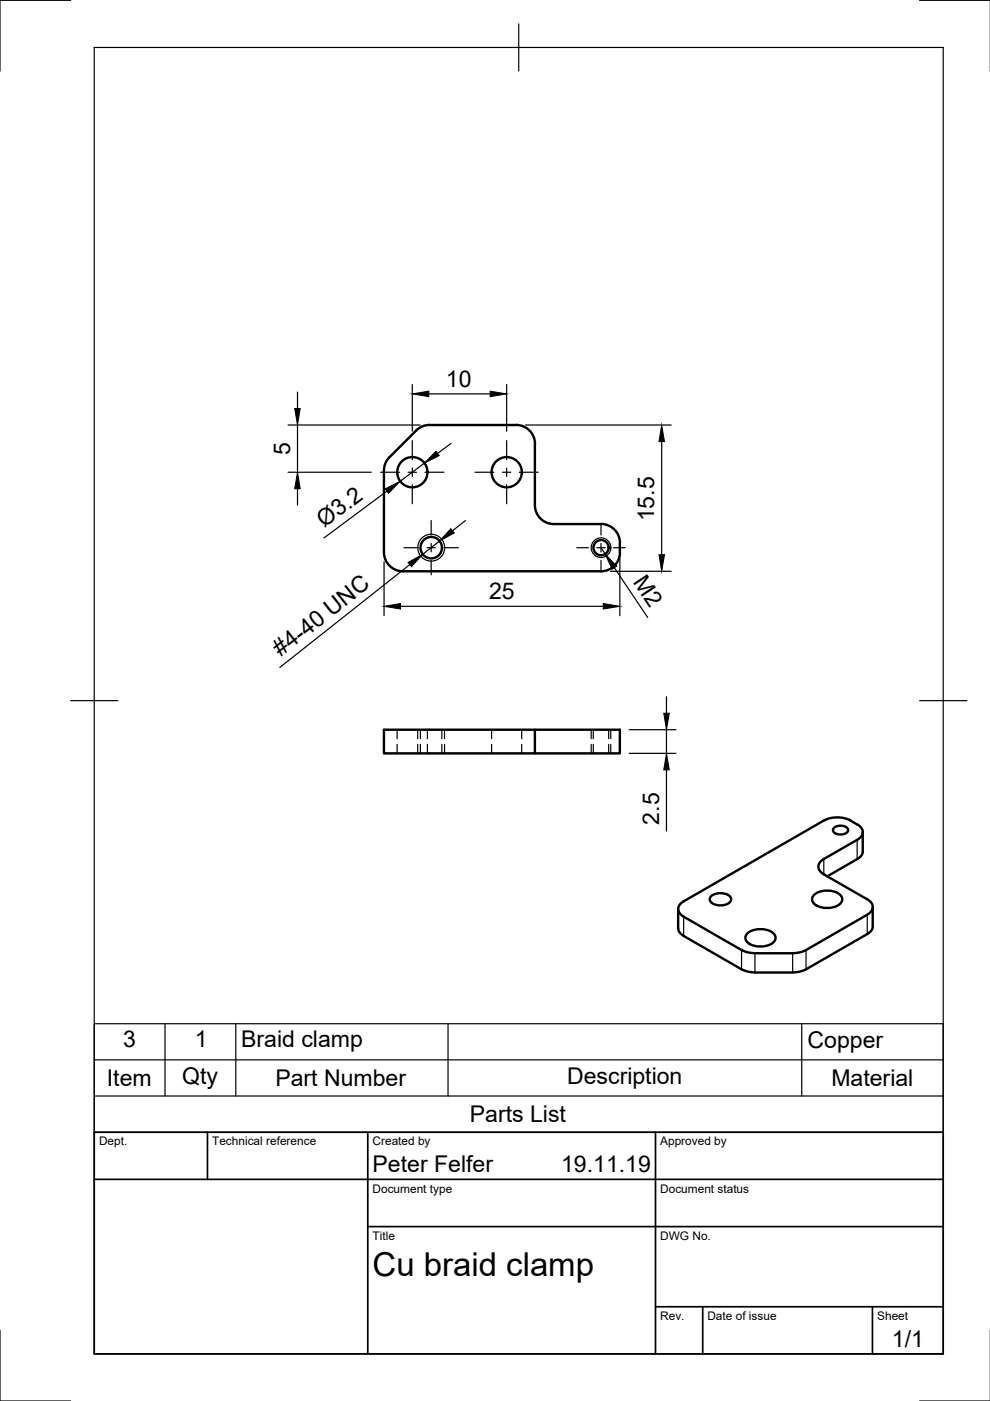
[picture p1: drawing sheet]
<svg xmlns="http://www.w3.org/2000/svg" width="210mm" height="297mm" viewBox="0 0 210 297" stroke-linecap="round" stroke-linejoin="round" font-family="sans-serif">
<!-- layer: Visible -->
<g fill="none" stroke="#000" stroke-width=".51">
<path d="M82.6 96.9l-.9 1.3-.3 1.6v17.3M113.4 94.1v13a4 4 0 0 0 4 4h10a4 4 0 0 1 4 4M113.4 94.1a4 4 0 0 0-4-4h-18.3l-1.1 .1-.9 .4-.9 .7-5.6 5.7M81.4 117.1a4 4 0 0 0 4 4h42a4 4 0 0 0 4-4M131.4 115.1v2M81.4 154.7h32v5h-32zM113.4 154.7h18v5h-18M176.8 175.6a2.1 2.1 0 0 1 3 .3 1.4 1.4 0 0 1-1.8 1 1.24 1.24 0 0 1-1.4-1zM182.9 176.4v4.1M150.8 190a3.1 3.1 0 0 1 4.2 .3 1.42 1.42 0 0 1-1.7 1.6 2.73 2.73 0 0 1-2.8-.9v-.7zM158.5 197.9a4.4 4.4 0 0 1 5.8 .3 1.58 1.58 0 0 1-1.4 2.2 4.3 4.3 0 0 1-4.7-1 1.21 1.21 0 0 1 .3-1.5zM172.6 189.7a4.4 4.4 0 0 1 5.8 .4 1.58 1.58 0 0 1-1.3 2.1 4.3 4.3 0 0 1-4.8-.9 1.21 1.21 0 0 1 .3-1.6z"/>
<path d="M182.9 180.5a1.92 1.92 0 0 1-1.1 1.6l-6.4 3.7M183.9 193.9l-13 7.5-1.3 .5-1.5 .2h-8l-2-.3-13.2-7.4M183.9 193.9a1.71 1.71 0 0 0 1.2-1.6 1.71 1.71 0 0 0-1.2-1.6l-9.2-5.3a1.73 1.73 0 0 1-1.2-1.7 1.73 1.73 0 0 1 1.2-1.6l7-4a1.72 1.72 0 0 0 1.2-1.7 1.72 1.72 0 0 0-1.1-1.6 6.6 6.6 0 0 0-7.1-.8l-29.8 17.1a1.71 1.71 0 0 0-1.1 1.6 1.71 1.71 0 0 0 1.2 1.6M185 192.3l.1 4.1a1.92 1.92 0 0 1-1.2 1.6l-13 7.5-1.3 .5-1.5 .2h-8l-2-.3-13.6-7.7a1.76 1.76 0 0 1-.7-1.4v-4.1"/>
<circle cx="87.4" cy="100.1" r="3.2"/>
<circle cx="91.4" cy="116.1" r="2.28"/>
<circle cx="107.4" cy="100.1" r="3.2"/>
<circle cx="127.4" cy="116.1" r="1.62"/>
</g>
<!-- layer: Visible Narrow -->
<g fill="none" stroke="#000" stroke-width=".25">
<path d="M181.7 178.1v4M144.9 194.4v4M174.7 182.1v3.3M183.9 193.9v4.1M157.2 201.4v4.1M160.1 202.1v4.1M168.1 202.1v4.1M170.9 201.4v4.1"/>
<circle cx="91.4" cy="116.1" r="2.85"/>
<circle cx="127.4" cy="116.1" r="2.09"/>
</g>
<!-- layer: Hidden -->
<g fill="none" stroke="#000" stroke-width=".25">
<path d="M84.2 154.7v1.9M84.2 157.8v1.9M89.1 154.7v1.9M89.1 157.8v1.9M90.6 154.7v1.9M90.6 157.8v1.9M93.7 154.7v1.9M93.7 157.8v1.9M104.2 154.7v1.9M104.2 157.8v1.9M110.6 154.7v1.9M110.6 157.8v1.9"/>
<path d="M125.8 154.7v1.9M125.8 157.8v1.9M129.1 154.7v1.9M129.1 157.8v1.9"/>
</g>
<!-- layer: Hidden Narrow -->
<path d="M88.6 154.7v1.9M88.6 157.8v1.9M94.3 154.7v1.9M94.3 157.8v1.9M125.3 154.7v1.9M125.3 157.8v1.9M129.5 154.7v1.9M129.5 157.8v1.9" fill="none" stroke="#000" stroke-width=".25"/>
<!-- layer: Border -->
<path d="M15 .1h-15v15M20 10.1h180v276.9h-180zM110 5.1v10M195 .1h15M15 148.6h10M195 148.6h10M0 282.1v14.9h15M195 297h15" fill="none" stroke="#000" stroke-width=".25"/>
<!-- layer: TitleBlock -->
<path d="M20 240.1h180v46.9h-180zM20 250h180M44 240.1v9.9M78 240.1v46.9M139 240.1v46.9M78 260.1h122M139 277.1h61M149 277.1v9.9M185 277.1v9.9" fill="none" stroke="#000" stroke-width=".36"/>
<!-- layer: Smart Centers -->
<g fill="none" stroke="#000" stroke-width=".25">
<path d="M87.4 93.4v4M87.4 99.2v1.8M107.4 93.4v4M107.4 99.2v1.8M80.7 100.1h4M85.6 116.1h3.1M86.5 100.1h1.8M87.4 102.8v4M90.1 100.1h4M90.5 116.1h1.8M91.4 110.3v3.1M91.4 115.2v1.8"/>
<path d="M91.4 118.8v3.1M94.1 116.1h3.1M100.7 100.1h4M106.5 100.1h1.8M107.4 102.8v4M110.1 100.1h4M122.3 116.1h2.4M126.5 116.1h1.8M127.4 111v2.4M127.4 115.2v1.8M127.4 118.8v2.4M130.1 116.1h2.4"/>
</g>
<!-- layer: FD_Dimensions -->
<g fill="none" stroke="#000" stroke-width=".25">
<path d="M61.1 90.1h28M63.1 83.1v3.5M63.1 90.1v10M87.4 81.5v9.9M90 98.2l-5.1 3.8M90.9 83.5h13M95.6 94l-2.8 2.1M107.4 81.5v9.9M111.4 90.1h30.9M140.3 93.6v24M61.1 100.1h17.6M63.1 103.6v3.5"/>
<path d="M81.4 119.1v11.4M82 104.1l-13.3 10M86.9 119.7l-27.6 21.8M93.2 114.7l-3.6 2.8M98.7 110.4l-2.8 2.1M127.4 116.1l.9 1.4M131.4 117.1v13.4M84.9 128.6h43M129.4 121.1h12.9M130.3 120.4l7 10.5M133.4 154.7h9.9M133.4 159.7h9.9"/>
<path d="M141.3 147.7v3.5M141.3 154.7v5M141.3 163.2v13"/>
</g>
<g fill="#000" stroke="#000" stroke-width=".21">
<path d="M62.5 86.6h1.1l-.5 3.5zM87.4 83.5l3.5-.6v1.2zM92.5 95.7l.6 .9-3.1 1.6zM103.9 82.9l3.5 .6-3.5 .6zM140.3 90.1l.6 3.5h-1.2zM63.1 100.1l.5 3.5h-1.1zM81.7 103.6l3.2-1.6-2.5 2.6zM86.5 119.2l3.1-1.7-2.4 2.6zM95.6 112.1l.7 .9-3.1 1.7zM139.7 117.6h1.2l-.6 3.5zM81.4 128.6l3.5-.6v1.1zM127.9 128l3.5 .6-3.5 .5z"/>
<path d="M128.3 117.5l2.4 2.5-.9 .7zM140.7 151.2h1.2l-.6 3.5zM141.3 159.7l.6 3.5h-1.2z"/>
</g>
<!-- layer: Parts Lists -->
<path d="M20 217.1h180v23h-180zM35 217.1v15.3M50 217.1v15.3M95 217.1v15.3M170 217.1v15.3M20 232.4h180M20 224.7h180" fill="none" stroke="#000" stroke-width=".25"/>
<text font-size="7" x="79" y="270.6">Cu braid clamp</text>
<g font-size="4.9">
<text x="94.6" y="82">10</text>
<text x="61.5" y="96.5" transform="rotate(-90 61.5 96.5)">5</text>
<text x="68.7" y="112" transform="rotate(-37 68.7 112)">Ø3.2</text>
<text x="138.7" y="110.5" transform="rotate(-90 138.7 110.5)">15.5</text>
<text x="134.1" y="123.4" transform="rotate(56 134.1 123.4)">M2</text>
<text x="103.7" y="127">25</text>
<text x="59.5" y="139.4" transform="rotate(-38 59.5 139.4)">#4-40 UNC</text>
<text x="139.8" y="174.8" transform="rotate(-90 139.8 174.8)">2.5</text>
<text x="26.1" y="222.1">3</text>
<text x="41.3" y="222.1">1</text>
<text x="51.1" y="222">Braid clamp</text>
<text x="171.2" y="222.1">Copper</text>
<text x="22.7" y="230.3">Item</text>
<text x="38.6" y="229.8">Qty</text>
<text x="58.4" y="230.3">Part Number</text>
<text x="120.2" y="229.8">Description</text>
<text x="176.3" y="230.3">Material</text>
<text x="99.6" y="237.9">Parts List</text>
<text x="79" y="248.5">Peter Felfer</text>
<text x="119" y="248.5">19.11.19</text>
<text x="189.1" y="285.7">1/1</text>
</g>
<g font-size="2.5">
<text x="21" y="242.9">Dept.</text>
<text x="45" y="242.9">Technical reference</text>
<text x="79" y="242.9">Created by</text>
<text x="140" y="242.9">Approved by</text>
<text x="79" y="252.8">Document type</text>
<text x="140" y="252.8">Document status</text>
<text x="79" y="262.9">Title</text>
<text x="140" y="262.9">DWG No.</text>
<text x="140" y="279.9">Rev.</text>
<text x="150" y="279.9">Date of issue</text>
<text x="186" y="279.9">Sheet</text>
</g>
</svg>
